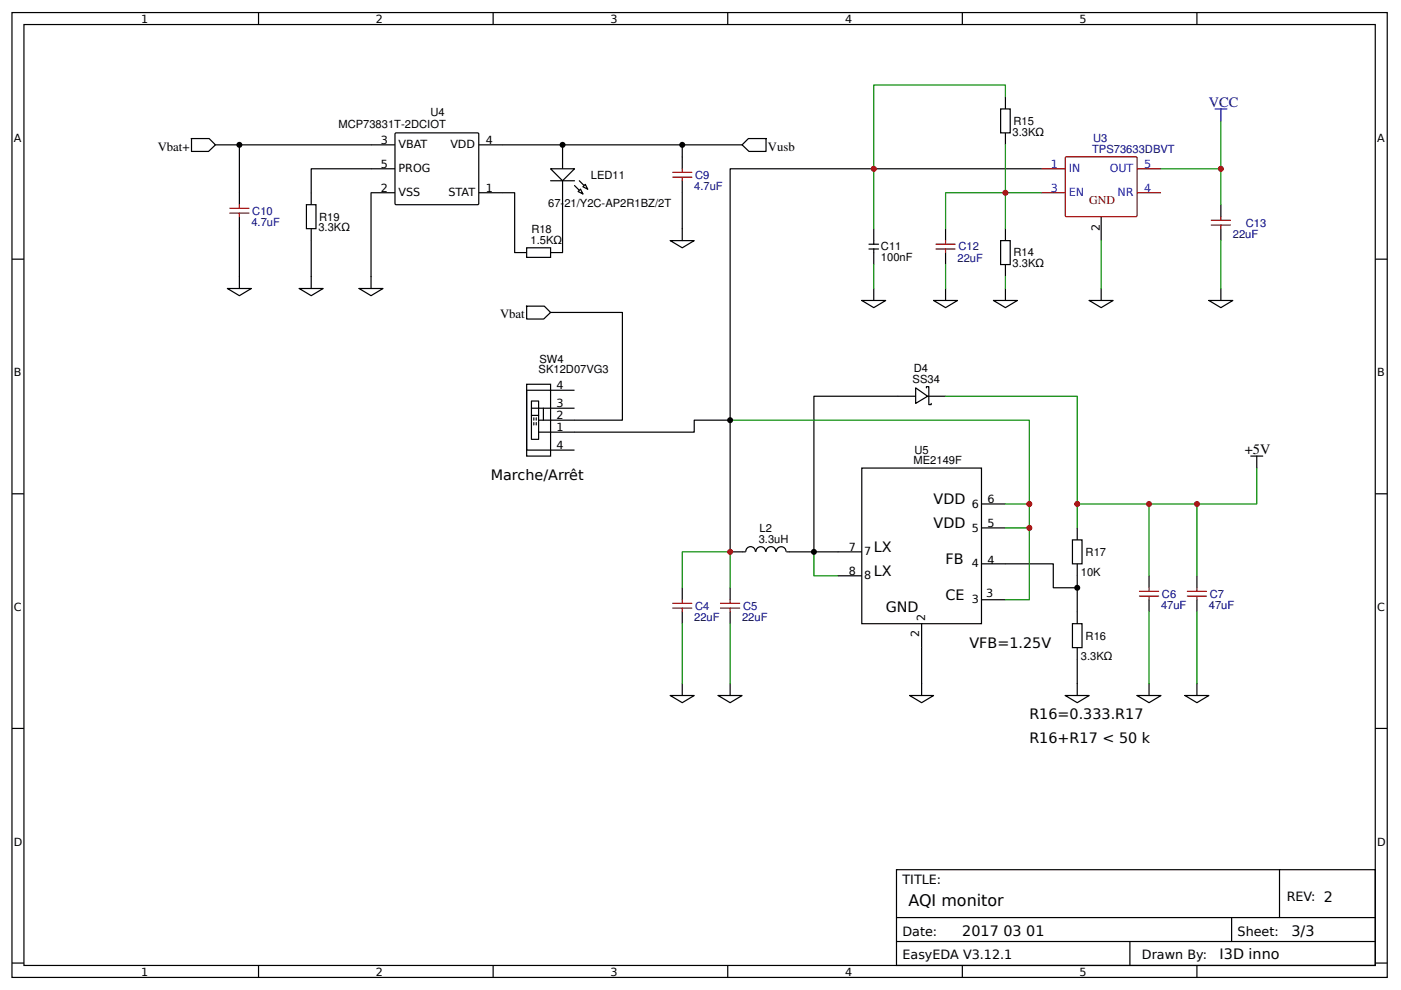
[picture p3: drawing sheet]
<svg xmlns="http://www.w3.org/2000/svg" width="310mm" height="219mm" viewBox="0 0 310 219" stroke-linecap="round" stroke-linejoin="round" font-family="sans-serif">
<g fill="none" stroke="#000" stroke-width=".26">
<path d="M2.6 2.8h304.1v213.2h-304.1zM5.3 5.4h298.7v208h-298.7zM57.1 2.8v2.6M109 2.8v2.6M160.9 2.8v2.6M212.7 2.8v2.6M264.6 2.8v2.6M2.6 57.3h2.7M304 57.3h2.7M2.6 109.1h2.7M304 109.1h2.7M2.6 161h2.7"/>
<path d="M304 161h2.7M198.2 192.2h105.8v21.2h-105.8zM282.8 192.2v10.6M2.6 212.9h2.7M57.1 213.4v2.6M109 213.4v2.6M160.9 213.4v2.6M198.2 202.8h105.8M198.2 208.1h105.8M212.7 213.4v2.6M249.8 208.1v5.3M264.6 213.4v2.6"/>
<path d="M272.3 202.8v5.3M304 212.9h2.7"/>
</g>
<path d="M116.4 84.9h5.3v15.9h-5.3z" fill="#fff" stroke="#000" stroke-width=".26"/>
<g fill="none" stroke="#000" stroke-width=".26">
<path d="M117.5 88.6h1.6v8.5h-1.6zM117.5 90.2h9.5M117.5 91.8h1.6M118 92.3v.6M118 93.4v.5M118.5 92.3v.6M118.5 93.4v.5M119.1 95.5h7.9M119.1 92.9h7.9M120.1 90.2v2.7M127 86.3h-10.6v13.2h10.6M203.7 143.1v8"/>
<path d="M251.4 153.7h5.2l-2.6 1.6zM254 151.1v2.6"/>
</g>
<path d="M116.4 67.7h3.9l1.4 1.4-1.5 1.4h-3.8z" fill="#fff" stroke="#000" stroke-width=".26"/>
<path d="M276.5 100.8h2.6M277.8 100.8v2.7" fill="none" stroke="#000" stroke-width=".26"/>
<path d="M87.4 29.4h18.3l.1 .2v15.5l-.2 .1h-18.2l-.1-.2v-15.4z" fill="#fff" stroke="#000" stroke-width=".26"/>
<path d="M82 32h5.3M82 37.3h5.3M105.8 32h5.3M124.4 32v5.3M124.4 40v5.2M82 42.6h5.3M105.8 42.6h5.3" fill="none" stroke="#000" stroke-width=".26"/>
<path d="M121.7 37.3h5.3l-2.6 2.7z" fill="#fff" stroke="#000" stroke-width=".26"/>
<path d="M128.1 40l1.8 1.8M127 41l1.9 1.9" fill="none" stroke="#000" stroke-width=".26"/>
<g fill="#fff" stroke="#000" stroke-width=".26">
<path d="M127.8 42.3l.5-.5 .6 1.1z"/>
<path d="M128.9 41.3l.5-.6 .5 1.1z"/>
</g>
<g fill="none" stroke="#000" stroke-width=".26">
<path d="M82 37.3h-13.2v5.3M82 32h-29.1v10.6M111.1 32h39.7v2.7M121.7 40h5.3M52.9 50.5v13.3M68.8 53.2v10.6M82 42.6v21.2M111.1 42.6h2.7v13.2M124.4 45.2v10.6M148.2 53.2h5.3l-2.7 1.6zM150.8 42.6v10.6M50.3 63.8h5.3l-2.7 1.6z"/>
<path d="M66.1 63.8h5.3l-2.6 1.6zM79.4 63.8h5.3l-2.7 1.6zM121.7 69.1h15.9v23.8h-10.6"/>
</g>
<path d="M165.4 30.6h4l-.1 2.9h-3.7l-1.6-1.5z" fill="#fff" stroke="#000" stroke-width=".26"/>
<path d="M150.8 32h13.2M127 95.5h26.5v-2.6h7.9v29.1h2.6" fill="none" stroke="#000" stroke-width=".26"/>
<path d="M42.3 30.6h3.9l1.4 1.4-1.5 1.5h-3.8z" fill="#fff" stroke="#000" stroke-width=".26"/>
<g fill="none" stroke="#000" stroke-width=".26">
<path d="M47.6 32h5.3M230.2 37.3h-68.8v55.6M67.7 45.2h2.1v5.3h-2.1zM68.8 42.6v2.6M68.8 50.5v2.7M113.8 55.8h2.6M116.4 54.8h5.3v2.1h-5.3zM121.7 55.8h2.7M198.4 87.6h4M204.8 85.7v-.2h.5v3.9h.5v-.2M205.1 87.6h3.9M190.5 103.5h26.5v34.3h-26.5z"/>
<path d="M217 116.7h5.2M217 111.4h5.2M167 122a1.06 1.06 0 0 0-1.1-1.2 1.06 1.06 0 0 0-1 1.2h-.9M167.1 122a1.06 1.06 0 0 1 1.1-1.2 1.06 1.06 0 0 1 1 1.2M169.4 122a1.06 1.06 0 0 1 1-1.2 1.06 1.06 0 0 1 1.1 1.2M171.6 122a1.06 1.06 0 0 1 1.1-1.2 1.06 1.06 0 0 1 1 1.2M173.8 122h.8M185.2 122h5.3M185.2 127.3h5.3M203.7 137.8v5.3M217 132.6h5.2M217 124.6h5.2"/>
<path d="M237.1 137.8h2.1v5.3h-2.1zM238.1 135.2v2.6M201.1 153.7h5.3l-2.7 1.6zM203.7 151.1v2.6M235.5 153.7h5.3l-2.7 1.6zM238.1 143.1v10.6"/>
</g>
<path d="M202.4 85.7l2.7 1.9-2.7 1.6z" fill="#fff" stroke="#000" stroke-width=".26"/>
<g fill="none" stroke="#000" stroke-width=".26">
<path d="M150.8 34.7v2.6M150.8 40v2.6M221.2 24.1h2.1v5.3h-2.1zM222.2 21.4v2.7M222.2 29.4v2.6M52.9 42.6v2.6M52.9 47.9v2.6M192.1 55h2.1M192.1 54h2.1M193.1 50.5v3.5M193.1 55v3.5M209 50.5v2.7"/>
<path d="M209 55.8v2.7M221.2 53.2h2.1v5.3h-2.1zM222.2 50.5v2.7M222.2 58.5v2.6M243.4 47.9v5.3M269.9 45.2v2.7M269.9 50.5v2.7M190.5 66.4h5.3l-2.7 1.6zM193.1 63.8v2.6M206.4 66.4h5.3l-2.7 1.6zM209 63.8v2.6M219.6 66.4h5.3l-2.7 1.6z"/>
<path d="M222.2 63.8v2.6M240.8 66.4h5.3l-2.7 1.6zM243.4 63.8v2.6M267.2 66.4h5.3l-2.6 1.6zM269.9 63.8v2.6M198.4 87.6h-18.5v34.4h5.3M237.1 119.3h2.1v5.3h-2.1zM238.1 116.7v2.6M150.8 129.9v2.7M150.8 135.2v2.6M161.4 129.9v2.7M161.4 135.2v2.6"/>
<path d="M174.6 122h5.3M222.2 124.6h10.6v5.3h5.3M238.1 124.6v10.6M254 127.3v2.6M254 132.6v2.6M264.6 127.3v2.6M264.6 132.6v2.6M148.2 153.7h5.3l-2.7 1.6zM150.8 151.1v2.6M158.7 153.7h5.3l-2.6 1.6zM161.4 151.1v2.6M261.9 153.7h5.3l-2.6 1.6z"/>
<path d="M264.6 151.1v2.6"/>
</g>
<g fill="none" stroke="#800" stroke-width=".26">
<path d="M148.7 39.2h4.2M148.7 38.1h4.2M150.8 37.3v.8M150.8 39.2v.8M230.2 37.3h5.3M235.6 34.7h15.6l.2 .2-.1 12.9-.2 .1h-15.5l-.1-.3v-12.7zM251.4 37.3h5.2M50.8 47.1h4.2M50.8 46h4.2M52.9 45.2v.8M52.9 47.1v.8M206.9 55h4.2"/>
<path d="M206.9 54h4.2M209 53.2v.8M209 55v.8M230.2 42.6h5.3M251.4 42.6h5.2M267.8 49.7h4.2M267.8 48.7h4.2M269.9 47.9v.8M269.9 49.7v.8M148.7 134.4h4.2M148.7 133.3h4.2M150.8 132.6v.7"/>
<path d="M150.8 134.4v.8M159.3 134.4h4.2M159.3 133.3h4.2M161.4 132.6v.7M161.4 134.4v.8M251.9 131.8h4.2M251.9 130.7h4.2M254 129.9v.8M254 131.8v.8M262.5 131.8h4.2M262.5 130.7h4.2M264.6 129.9v.8"/>
<path d="M264.6 131.8v.8"/>
</g>
<g fill="none" stroke="#080" stroke-width=".26">
<path d="M222.2 21.4v-2.6h-29.1v31.7M222.2 32v18.5M269.9 26.7v10.6h-13.3M269.9 37.3v7.9M193.1 58.5v5.3M209 58.5v5.3M230.2 42.6h-21.2v7.9M243.4 53.2v10.6M269.9 53.2v10.6M222.2 61.1v2.7M161.4 92.9h66.1v18.5M209 87.6h29.1v29.1"/>
<path d="M222.2 111.4h5.3v21.2h-5.3M222.2 116.7h5.3M254 111.4v15.9M264.6 111.4v15.9M277.8 103.5v7.9h-39.7M150.8 129.9v-7.9h10.6v7.9M150.8 137.8v13.3M161.4 137.8v13.3M179.9 122v5.3h5.3M254 135.2v15.9M264.6 135.2v15.9"/>
</g>
<path d="M268.6 24.1h2.6M269.9 24.1v2.6" fill="none" stroke="#00f" stroke-width=".26"/>
<g fill="#000">
<circle cx="52.9" cy="32" r=".66"/>
<circle cx="124.4" cy="32" r=".66"/>
<circle cx="150.8" cy="32" r=".66"/>
<circle cx="161.4" cy="92.9" r=".66"/>
<circle cx="179.9" cy="122" r=".66"/>
<circle cx="238.1" cy="129.9" r=".66"/>
</g>
<g fill="#c00">
<circle cx="193.1" cy="37.3" r=".66"/>
<circle cx="222.3" cy="42.6" r=".66"/>
<circle cx="269.9" cy="37.3" r=".66"/>
<circle cx="227.5" cy="116.7" r=".66"/>
<circle cx="227.5" cy="111.4" r=".66"/>
<circle cx="238.1" cy="111.4" r=".66"/>
<circle cx="161.4" cy="122" r=".66"/>
<circle cx="264.6" cy="111.4" r=".66"/>
<circle cx="254" cy="111.4" r=".66"/>
</g>
<text font-size="3.5" x="200.8" y="200.2">AQI monitor</text>
<text font-size="3.2" fill="#000080" x="267.2" y="23.5">VCC</text>
<g font-size="3.2">
<text x="275.2" y="100.3">+5V</text>
<text x="108.5" y="106.1">Marche/Arrêt</text>
<text x="206.4" y="111.4">VDD</text>
<text x="206.4" y="116.7">VDD</text>
<text x="193.1" y="122">LX</text>
<text x="209" y="124.6">FB</text>
<text x="193.1" y="127.3">LX</text>
<text x="195.8" y="135.2">GND</text>
<text x="209" y="132.6">CE</text>
<text x="214.3" y="143.1">VFB=1.25V</text>
<text x="227.5" y="159">R16=0.333.R17</text>
<text x="227.5" y="164.3">R16+R17 &lt; 50 k</text>
<text x="212.7" y="206.8">2017 03 01</text>
<text x="285.5" y="206.8">3/3</text>
<text x="269.6" y="212.1">I3D inno</text>
</g>
<g font-size="2.8">
<text x="34.9" y="33.3">Vbat+</text>
<text x="169.7" y="33.3">Vusb</text>
<text x="110.5" y="70.4">Vbat</text>
<text x="199.5" y="195.4">TITLE:</text>
<text x="284.4" y="199.1">REV: 2</text>
<text x="199.5" y="206.8">Date:</text>
<text x="273.6" y="206.8">Sheet:</text>
<text x="199.5" y="212.1">EasyEDA V3.12.1</text>
<text x="252.4" y="212.1">Drawn By:</text>
</g>
<text font-size="2.6" fill="#800" x="240.8" y="45.1">GND</text>
<g font-size="2.5">
<text x="31.2" y="5">1</text>
<text x="83.1" y="5">2</text>
<text x="134.9" y="5">3</text>
<text x="186.8" y="5">4</text>
<text x="238.7" y="5">5</text>
<text x="74.8" y="28.3">MCP73831T-2DCIOT</text>
<text x="95.1" y="25.7">U4</text>
<text x="223.8" y="30">3.3KΩ</text>
<text x="224" y="27.6">R15</text>
<text x="3" y="31.4">A</text>
<text x="84.2" y="31.8">3</text>
<text x="88.1" y="32.8">VBAT</text>
<text x="99.6" y="32.8">VDD</text>
<text x="107.4" y="31.8">4</text>
<text x="304.4" y="31.4">A</text>
<text x="84.2" y="37">5</text>
<text x="88.1" y="38.1">PROG</text>
<text x="130.6" y="39.6">LED11</text>
<text x="84.2" y="42.3">2</text>
<text x="88.1" y="43.4">VSS</text>
<text x="99.2" y="43.4">STAT</text>
<text x="107.4" y="42.3">1</text>
<text x="121.2" y="45.7">67-21/Y2C-AP2R1BZ/2T</text>
<text x="70.4" y="51.2">3.3KΩ</text>
<text x="70.6" y="48.7">R19</text>
<text x="117.3" y="54">1.5KΩ</text>
<text x="117.5" y="51.6">R18</text>
<text x="243.2" y="51" transform="rotate(-90 243.2 51)">2</text>
<text x="194.7" y="57.8">100nF</text>
<text x="194.7" y="55.3">C11</text>
<text x="223.8" y="59.1">3.3KΩ</text>
<text x="224" y="56.7">R14</text>
<text x="3" y="83.2">B</text>
<text x="119.1" y="82.5">SK12D07VG3</text>
<text x="119.3" y="80.1">SW4</text>
<text x="202" y="82.3">D4</text>
<text x="304.4" y="83.2">B</text>
<text x="123" y="90">3</text>
<text x="123" y="86">4</text>
<text x="201.7" y="84.7">SS34</text>
<text x="123" y="95.2">1</text>
<text x="123" y="92.6">2</text>
<text x="123" y="99.2">4</text>
<text x="202.1" y="100.2">U5</text>
<text x="201.9" y="102.7">ME2149F</text>
<text x="214.9" y="112.2">6</text>
<text x="218.3" y="111.1">6</text>
<text x="167.9" y="117.6">L2</text>
<text x="214.9" y="117.5">5</text>
<text x="218.3" y="116.4">5</text>
<text x="167.7" y="120">3.3uH</text>
<text x="187.6" y="121.7">7</text>
<text x="191" y="122.8">7</text>
<text x="214.9" y="125.4">4</text>
<text x="218.3" y="124.6">4</text>
<text x="240" y="122.9">R17</text>
<text x="187.6" y="127">8</text>
<text x="191" y="128.1">8</text>
<text x="238.9" y="127.4">10K</text>
<text x="3" y="135.1">C</text>
<text x="204.5" y="137.3" transform="rotate(-90 204.5 137.3)">2</text>
<text x="214.9" y="133.3">3</text>
<text x="218" y="132">3</text>
<text x="304.4" y="135.1">C</text>
<text x="203.2" y="140.7" transform="rotate(-90 203.2 140.7)">2</text>
<text x="240" y="141.4">R16</text>
<text x="238.9" y="145.9">3.3KΩ</text>
<text x="3" y="186.9">D</text>
<text x="304.4" y="186.9">D</text>
<text x="31.2" y="215.6">1</text>
<text x="83.1" y="215.6">2</text>
<text x="134.9" y="215.6">3</text>
<text x="186.8" y="215.6">4</text>
<text x="238.7" y="215.6">5</text>
</g>
<g font-size="2.5" fill="#000080">
<text x="241.4" y="33.9">TPS73633DBVT</text>
<text x="241.6" y="31.4">U3</text>
<text x="153.5" y="42">4.7uF</text>
<text x="153.7" y="39.5">C9</text>
<text x="55.8" y="47.4">C10</text>
<text x="55.6" y="49.9">4.7uF</text>
<text x="272.5" y="52.5">22uF</text>
<text x="275.4" y="50.2">C13</text>
<text x="211.7" y="57.8">22uF</text>
<text x="211.9" y="55.3">C12</text>
<text x="153.5" y="137.2">22uF</text>
<text x="153.7" y="134.7">C4</text>
<text x="164" y="137.2">22uF</text>
<text x="164.3" y="134.7">C5</text>
<text x="256.6" y="134.6">47uF</text>
<text x="256.9" y="132.1">C6</text>
<text x="267.2" y="134.6">47uF</text>
<text x="267.4" y="132.1">C7</text>
</g>
<g font-size="2.5" fill="#00f">
<text x="232.3" y="37">1</text>
<text x="236.3" y="38.1">IN</text>
<text x="245.3" y="38.1">OUT</text>
<text x="252.9" y="37">5</text>
<text x="232.3" y="42.3">3</text>
<text x="236.3" y="43.4">EN</text>
<text x="247" y="43.4">NR</text>
<text x="252.9" y="42.3">4</text>
</g>
</svg>
